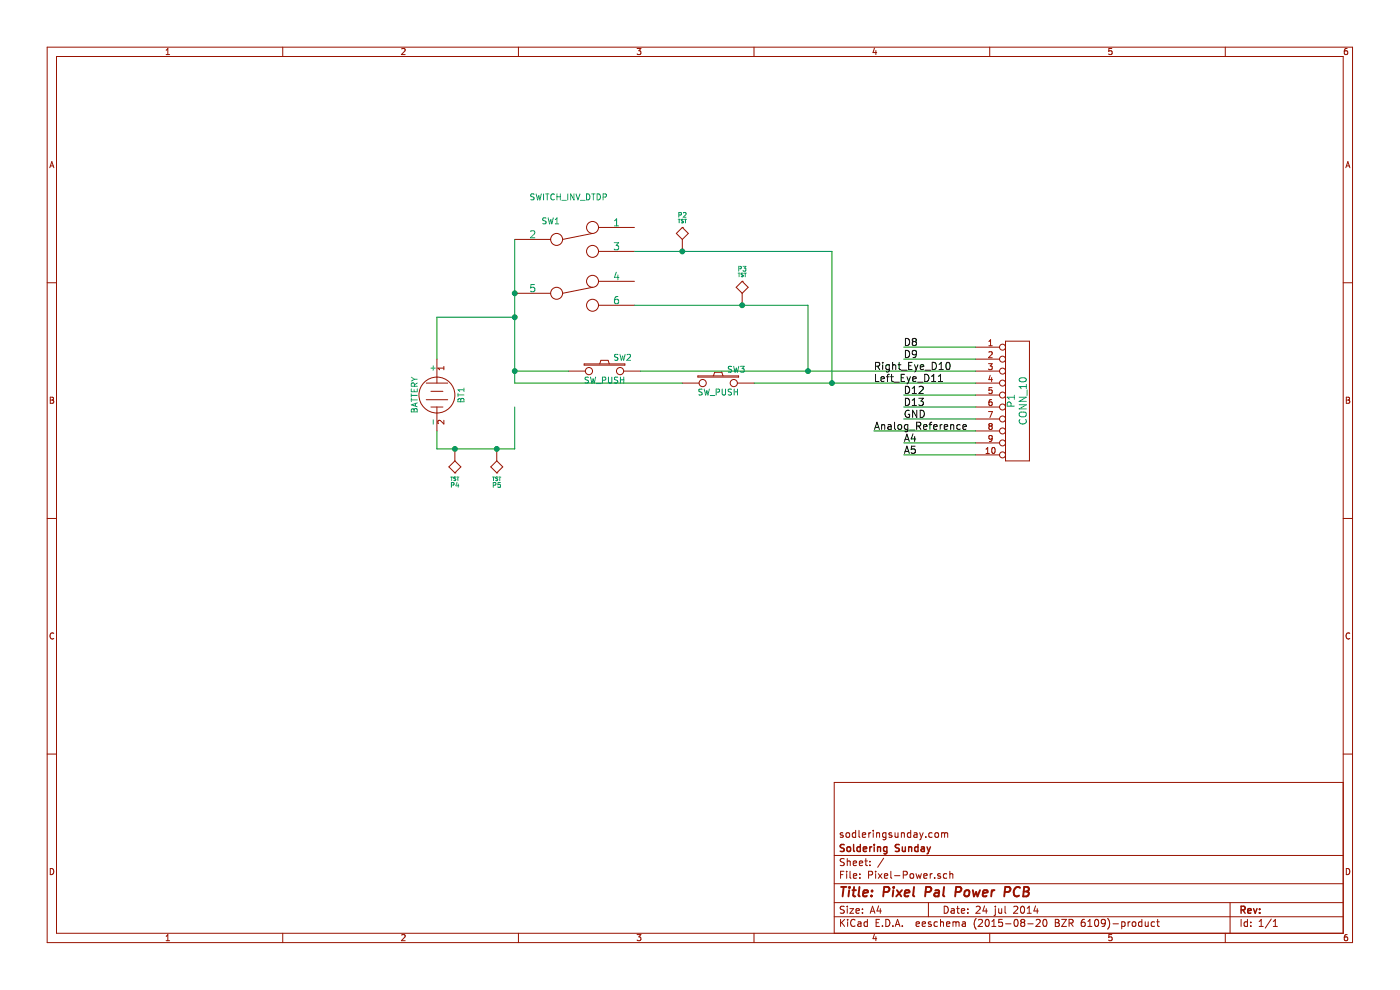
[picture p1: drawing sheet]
EESchema Schematic File Version 2
LIBS:power
LIBS:device
LIBS:transistors
LIBS:conn
LIBS:linear
LIBS:regul
LIBS:74xx
LIBS:cmos4000
LIBS:adc-dac
LIBS:memory
LIBS:xilinx
LIBS:microcontrollers
LIBS:dsp
LIBS:microchip
LIBS:analog_switches
LIBS:motorola
LIBS:texas
LIBS:intel
LIBS:audio
LIBS:interface
LIBS:digital-audio
LIBS:philips
LIBS:display
LIBS:cypress
LIBS:siliconi
LIBS:opto
LIBS:atmel
LIBS:contrib
LIBS:valves
LIBS:Pixel-Power-cache
EELAYER 25 0
EELAYER END
$Descr A4 11693 8268
encoding utf-8
Sheet 1 1
Title "Pixel Pal Power PCB"
Date "24 jul 2014"
Rev ""
Comp "Soldering Sunday"
Comment1 "sodleringsunday.com"
Comment2 ""
Comment3 ""
Comment4 ""
$EndDescr
$Comp
L BATTERY BT1
U 1 1
P 3650 3300
F 0 "BT1" H 3650 3500 50  0000 C CNN
F 1 "BATTERY" H 3650 3110 50  0000 C CNN
F 2 "~" H 3650 3300 60  0000 C CNN
F 3 "~" H 3650 3300 60  0000 C CNN
	1    3650 3300
	0    1    1    0   
$EndComp
$Comp
L SWITCH_INV_DTDP SW1
U 1 1
P 4800 2000
F 0 "SW1" H 4600 2150 50  0000 C CNN
F 1 "SWITCH_INV_DTDP" H 4750 2350 50  0000 C CNN
F 2 "~" H 4800 2000 60  0000 C CNN
F 3 "~" H 4800 2000 60  0000 C CNN
	1    4800 2000
	1    0    0    -1  
$EndComp
$Comp
L SW_PUSH SW2
U 1 1
P 5050 3100
F 0 "SW2" H 5200 3210 50  0000 C CNN
F 1 "SW_PUSH" H 5050 3020 50  0000 C CNN
F 2 "~" H 5050 3100 60  0000 C CNN
F 3 "~" H 5050 3100 60  0000 C CNN
	1    5050 3100
	1    0    0    -1  
$EndComp
$Comp
L SW_PUSH SW3
U 1 1
P 6000 3200
F 0 "SW3" H 6150 3310 50  0000 C CNN
F 1 "SW_PUSH" H 6000 3120 50  0000 C CNN
F 2 "~" H 6000 3200 60  0000 C CNN
F 3 "~" H 6000 3200 60  0000 C CNN
	1    6000 3200
	1    0    0    -1  
$EndComp
$Comp
L CONN_10 P1
U 1 1
P 8500 3350
F 0 "P1" V 8450 3350 60  0000 C CNN
F 1 "CONN_10" V 8550 3350 60  0000 C CNN
F 2 "" H 8500 3350 60  0000 C CNN
F 3 "" H 8500 3350 60  0000 C CNN
	1    8500 3350
	1    0    0    -1  
$EndComp
Text Label 7550 3500 0    60   ~ 0
GND
Text Label 7300 3600 0    60   ~ 0
Analog_Reference
Text Label 7550 3800 0    60   ~ 0
A5
Text Label 7550 3700 0    60   ~ 0
A4
Text Label 7550 2900 0    60   ~ 0
D8
Text Label 7550 3000 0    60   ~ 0
D9
Text Label 7550 3300 0    60   ~ 0
D12
Text Label 7550 3400 0    60   ~ 0
D13
$Comp
L TST P2
U 1 1
P 5700 2100
F 0 "P2" H 5700 2400 40  0000 C CNN
F 1 "TST" H 5700 2350 30  0000 C CNN
F 2 "~" H 5700 2100 60  0000 C CNN
F 3 "~" H 5700 2100 60  0000 C CNN
	1    5700 2100
	1    0    0    -1  
$EndComp
$Comp
L TST P3
U 1 1
P 6200 2550
F 0 "P3" H 6200 2850 40  0000 C CNN
F 1 "TST" H 6200 2800 30  0000 C CNN
F 2 "~" H 6200 2550 60  0000 C CNN
F 3 "~" H 6200 2550 60  0000 C CNN
	1    6200 2550
	1    0    0    -1  
$EndComp
$Comp
L TST P4
U 1 1
P 3800 3750
F 0 "P4" H 3800 4050 40  0000 C CNN
F 1 "TST" H 3800 4000 30  0000 C CNN
F 2 "~" H 3800 3750 60  0000 C CNN
F 3 "~" H 3800 3750 60  0000 C CNN
	1    3800 3750
	-1   0    0    1   
$EndComp
$Comp
L TST P5
U 1 1
P 4150 3750
F 0 "P5" H 4150 4050 40  0000 C CNN
F 1 "TST" H 4150 4000 30  0000 C CNN
F 2 "~" H 4150 3750 60  0000 C CNN
F 3 "~" H 4150 3750 60  0000 C CNN
	1    4150 3750
	-1   0    0    1   
$EndComp
Text Label 7300 3100 0    60   ~ 0
Right_Eye_D10
Text Label 7300 3200 0    60   ~ 0
Left_Eye_D11
Wire Wire Line
	8150 3800 7550 3800
Wire Wire Line
	8150 3700 7550 3700
Wire Wire Line
	7300 3600 8150 3600
Wire Wire Line
	8150 3400 7550 3400
Wire Wire Line
	5350 3100 8150 3100
Wire Wire Line
	8150 3000 7550 3000
Wire Wire Line
	8150 2900 7550 2900
Wire Wire Line
	4300 3200 5700 3200
Wire Wire Line
	4300 3100 4750 3100
Wire Wire Line
	3650 3000 3650 2650
Wire Wire Line
	3650 2650 4300 2650
Wire Wire Line
	4300 2000 4300 3200
Connection ~ 4300 3100
Connection ~ 4300 2650
Connection ~ 4300 2450
Wire Wire Line
	5300 2100 6950 2100
Wire Wire Line
	6950 2100 6950 3200
Connection ~ 6950 3200
Wire Wire Line
	5300 2550 6750 2550
Wire Wire Line
	6750 2550 6750 3100
Connection ~ 6750 3100
Wire Wire Line
	4300 3400 4300 3750
Wire Wire Line
	4300 3750 3650 3750
Wire Wire Line
	3650 3750 3650 3600
Connection ~ 3800 3750
Connection ~ 4150 3750
Connection ~ 5700 2100
Connection ~ 6200 2550
Wire Wire Line
	6300 3200 8150 3200
Wire Wire Line
	8150 3300 7550 3300
Wire Wire Line
	7550 3500 8150 3500
$EndSCHEMATC
